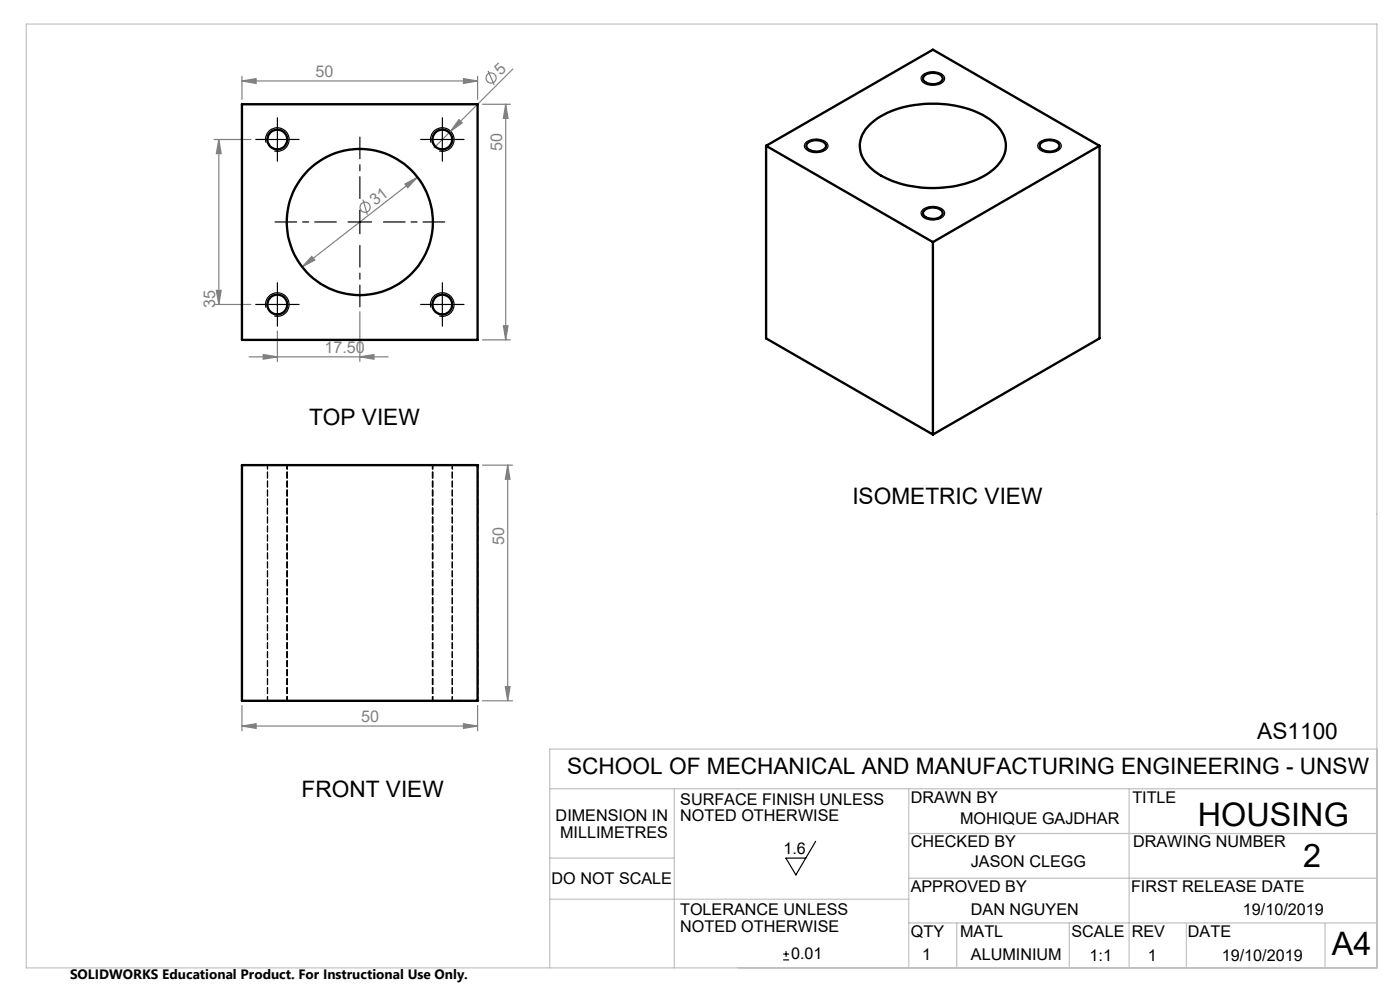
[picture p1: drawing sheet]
<svg xmlns="http://www.w3.org/2000/svg" width="297mm" height="210mm" viewBox="0 0 297 210" stroke-linecap="round" stroke-linejoin="round" font-family="sans-serif">
<g fill="none" stroke="#808080" stroke-width=".25">
<path d="M51.3 17.2l3-.5v1zM51.3 16.2v4.9M51.3 17.2h50M98.3 16.7l3 .5-3 .5zM101.3 16.2v4.9M103.5 15l1.3 3.1M108.8 14.6l-16.7 16.8M45.4 29.6h7.8M46.4 29.6v35M46.4 29.6l.5 3h-1zM85.9 39l2.6-1.4-2 2.2zM88.5 37.6l-24.4 19"/>
<path d="M97.4 25.4l.7 .7-2.5 1.7zM102.3 22.1h6M107.3 22.1l.5 3h-1zM107.3 22.1v50M66.1 54.4l.7 .8-2.7 1.4zM77 42.4l.9 3.1M45.4 64.6h7.8M45.9 61.6h1l-.5 3zM52.8 75.7h29.5M55.8 75.2l3 .5-3 .5zM58.8 70.2v6.5M76.3 75.7l3-.5v1z"/>
<path d="M76.3 66.1v10.6M102.3 72.1h6M106.8 69.1h1l-.5 3zM102.3 98.7h6.4M107.7 98.7l.5 3h-1zM107.7 98.7v50M51.3 154l3-.5v1zM51.3 149.6v5.4M51.3 154h50M98.3 153.5l3 .5-3 .5zM101.3 149.6v5.4M102.3 148.7h6.4"/>
<path d="M107.2 145.7h1l-.5 3z"/>
<circle cx="104.2" cy="16.5" r="1.07"/>
<circle cx="77.5" cy="44" r="1.09"/>
</g>
<g fill="none" stroke="#000" stroke-width=".25">
<path d="M195.8 15.9a3.5 3.5 0 0 1 4.5 .3 1.4 1.4 0 0 1-1.5 1.8 2.91 2.91 0 0 1-3.4-1.1 .93 .93 0 0 1 .4-1zM56.3 29.6h5M56.4 30.3a2.51 2.51 0 0 1 2.2-3.2 2.51 2.51 0 0 1 2.7 2.7 2.51 2.51 0 0 1-3.1 2.2M58.8 27.1v5M91.3 29.6h5M91.4 30.3a2.51 2.51 0 0 1 2.2-3.2 2.51 2.51 0 0 1 2.7 2.7 2.51 2.51 0 0 1-3.1 2.2M93.8 27.1v5M171 30.2a3.4 3.4 0 0 1 4.6 .4 1.46 1.46 0 0 1-1.5 1.7 2.82 2.82 0 0 1-3.5-1.3l.1-.5zM220.5 30.2a3.4 3.4 0 0 1 4.6 .4 1.46 1.46 0 0 1-1.5 1.7 2.93 2.93 0 0 1-3.4-1.1v-.7zM73.8 47.1h5M76.3 44.6v5M195.8 44.4a3.5 3.5 0 0 1 4.5 .4 1.4 1.4 0 0 1-1.5 1.8 2.91 2.91 0 0 1-3.4-1.1 .93 .93 0 0 1 .4-1.1z"/>
<path d="M56.3 64.6h5M56.4 65.3a2.51 2.51 0 0 1 2.2-3.2 2.51 2.51 0 0 1 2.7 2.7 2.51 2.51 0 0 1-3.1 2.2M58.8 62.1v5M91.3 64.6h5M91.4 65.3a2.51 2.51 0 0 1 2.2-3.2 2.51 2.51 0 0 1 2.7 2.7 2.51 2.51 0 0 1-3.1 2.2M93.8 62.1v5M173 178.5l-4.2 7.1-2.1-3.6h4.3M166.2 203.6h1.2M166.2 202.4h1.2M166.8 201.7v1.3"/>
</g>
<g fill="none" stroke="#c0c0c0" stroke-width=".25">
<path d="M5.6 5.1h286.5v200.2h-286.5zM292.1 158.9h-175.5v46.4M116.6 167.3h175.5M143.1 167.3v38M192.8 167.3v38M192.8 176.8h99.3M239.5 167.3v38M116.6 190.7h76.2M116.6 182h26.5M192.8 186.3h99.3M192.8 195.8h99.3M203 195.8v9.5"/>
<path d="M226.8 195.8v9.5M251.7 195.9v9.4M281.1 195.9v9.4"/>
</g>
<g fill="none" stroke="#000" stroke-width=".25" stroke-dasharray="15.2 1.3 1.3 1.3">
<path d="M56.3 29.6h-2.1M58.8 27.1v-2.1M58.8 32.1v2.1M61.3 29.6h2.1M91.3 29.6h-2.1M93.8 27.1v-2.1M93.8 32.1v2.1M96.3 29.6h2.1M56.3 64.6h-2.1M58.8 62.1v-2.1M58.8 67.1v2.1M61.3 64.6h2.1"/>
<path d="M91.3 64.6h-2.1M93.8 62.1v-2.1M93.8 67.1v2.1M96.3 64.6h2.1"/>
</g>
<path d="M71.3 47.1h-13M76.3 42.1v-13M76.3 52.1v13M81.3 47.1h13" fill="none" stroke="#000" stroke-width=".25" stroke-dasharray="15.2 1.3 1.3 1.3" stroke-dashoffset="10.6"/>
<g fill="#808080">
<path d="M97.4 25.4l.7 .7-2.5 1.7z"/>
<path d="M98.3 16.7l3 .5-3 .5zM51.3 17.2l3-.5v1z"/>
<path d="M51.3 154l3-.5v1zM98.3 153.5l3 .5-3 .5zM55.8 75.2l3 .5-3 .5zM76.3 75.7l3-.5v1z"/>
<path d="M66.1 54.4l-2 2.2 2.7-1.4zM85.9 39l.6 .8 2-2.2z"/>
<path d="M106.8 69.1h1l-.5 3zM107.3 22.1l.5 3h-1z"/>
<path d="M107.2 145.7h1l-.5 3zM107.7 98.7l.5 3h-1z"/>
<path d="M46.4 29.6l.5 3h-1zM45.9 61.6h1l-.5 3z"/>
</g>
<g fill="none" stroke="#000" stroke-width=".5">
<path d="M196 16.2a2.74 2.74 0 0 1 4 .2 1.39 1.39 0 0 1-1.6 1.4 2.33 2.33 0 0 1-2.6-1zM51.3 22.1h50v50h-50zM162.5 30.9l35.4 20.5M162.5 30.9v40.9l35.4 20.4M162.5 30.9l35.4-20.4 35.4 20.4M171.2 30.5a2.91 2.91 0 0 1 3.9 0 1 1 0 0 1-.8 1.5 2.52 2.52 0 0 1-3.2-.9zM184.5 26.5a18.8 18.8 0 0 1 12.6-4.5 21.1 21.1 0 0 1 13.3 3.7 6 6 0 0 1 1.6 8.9 16.1 16.1 0 0 1-10.9 5.1 22.2 22.2 0 0 1-15.4-3.3 6.5 6.5 0 0 1-3.1-6.8l.4-1.1 .6-1zM220.7 30.5a2.91 2.91 0 0 1 3.9 0 1 1 0 0 1-.8 1.5 2.59 2.59 0 0 1-3.2-.9zM233.3 30.9v40.9l-35.4 20.4M233.3 30.9l-35.4 20.5M196 44.8a2.74 2.74 0 0 1 4 .2 1.39 1.39 0 0 1-1.6 1.4 2.33 2.33 0 0 1-2.6-1zM197.9 51.4v40.8"/>
<path d="M51.3 98.7h50v50h-50z"/>
<circle cx="58.8" cy="29.6" r="2.1"/>
<circle cx="93.8" cy="29.6" r="2.1"/>
<circle cx="76.3" cy="47.1" r="15.5"/>
<circle cx="58.8" cy="64.6" r="2.1"/>
<circle cx="93.8" cy="64.6" r="2.1"/>
</g>
<path d="M51.3 98.6h.1M101.3 98.6h.1M51.3 148.6h.1M101.3 148.6h.1" fill="none" stroke="#000" stroke-width=".25" stroke-dasharray="1.3 .6"/>
<path d="M58.8 98.6h2.1h-4.2h2.1M93.8 98.6h2.1h-4.2h2.1M58.8 148.6h-2.1h4.2h-2.1M93.8 148.6h-2.1h4.2h-2.1" fill="none" stroke="#000" stroke-width=".25" stroke-dasharray="1.3 .6" stroke-dashoffset=".2"/>
<path d="M76.3 98.6h15.5h-31h15.5M76.3 148.6h-15.5h31h-15.5" fill="none" stroke="#000" stroke-width=".25" stroke-dasharray="1.3 .6" stroke-dashoffset=".1"/>
<path d="M51.3 98.6v50M56.7 98.6v50M60.8 98.6v50M91.7 98.6v50M101.3 98.6h-50M51.3 148.6h50M60.9 148.6v-50M91.8 148.6v-50M95.9 148.6v-50M101.3 148.6v-50" fill="none" stroke="#000" stroke-width=".25" stroke-dasharray="1.3 .6" stroke-dashoffset=".4"/>
<g font-size="6.9">
<text x="254.1" y="175.3">HOUSING</text>
<text x="276.5" y="183.9">2</text>
<text x="282.6" y="202.6">A4</text>
</g>
<g font-size="4.8">
<text x="65.6" y="90.1">TOP VIEW</text>
<text x="180.8" y="106.9">ISOMETRIC VIEW</text>
<text x="266.7" y="156.7">AS1100</text>
<text x="120.3" y="164.3">SCHOOL OF MECHANICAL AND MANUFACTURING ENGINEERING - UNSW</text>
<text x="64" y="169.1">FRONT VIEW</text>
</g>
<g font-size="3.4" fill="#808080">
<text x="67" y="16.4">50</text>
<text x="106.3" y="16.1" transform="rotate(-45 106.3 16.1)">5</text>
<text x="106.5" y="32" transform="rotate(-90 106.5 32)">50</text>
<text x="79.6" y="43.7" transform="rotate(-38 79.6 43.7)">31</text>
<text x="45.7" y="65.3" transform="rotate(-90 45.7 65.3)">35</text>
<text x="68.8" y="74.9">17.50</text>
<text x="107" y="115.6" transform="rotate(-90 107 115.6)">50</text>
<text x="76.6" y="153.2">50</text>
</g>
<g font-size="3.4">
<text x="144.3" y="170.7">SURFACE FINISH UNLESS</text>
<text x="193.2" y="170.3">DRAWN BY</text>
<text x="240.2" y="170.3">TITLE</text>
<text x="117.9" y="174.2">DIMENSION IN</text>
<text x="118.8" y="177.7">MILLIMETRES</text>
<text x="144.3" y="174.2">NOTED OTHERWISE</text>
<text x="193.2" y="179.8">CHECKED BY</text>
<text x="203.7" y="174.8">MOHIQUE GAJDHAR</text>
<text x="240.4" y="179.8">DRAWING NUMBER</text>
<text x="166.2" y="181.2">1.6</text>
<text x="206" y="184">JASON CLEGG</text>
<text x="117" y="187.5">DO NOT SCALE</text>
<text x="193.2" y="189.3">APPROVED BY</text>
<text x="239.9" y="189.3">FIRST RELEASE DATE</text>
<text x="144.3" y="194.2">TOLERANCE UNLESS</text>
<text x="144.3" y="197.7">NOTED OTHERWISE</text>
<text x="206" y="194.1">DAN NGUYEN</text>
<text x="263.7" y="194.1">19/10/2019</text>
<text x="167.8" y="203.5">0.01</text>
<text x="193.2" y="198.8">QTY</text>
<text x="195.6" y="203.7">1</text>
<text x="203.7" y="198.8">MATL</text>
<text x="206" y="203.7">ALUMINIUM</text>
<text x="227.3" y="198.8">SCALE</text>
<text x="231.1" y="203.8">1:1</text>
<text x="240.1" y="198.8">REV</text>
<text x="243.5" y="203.8">1</text>
<text x="252" y="198.8">DATE</text>
<text x="259.2" y="203.8">19/10/2019</text>
</g>
<text font-size="2.9" x="14.9" y="207.6">SOLIDWORKS Educational Product. For Instructional Use Only.</text>
</svg>
